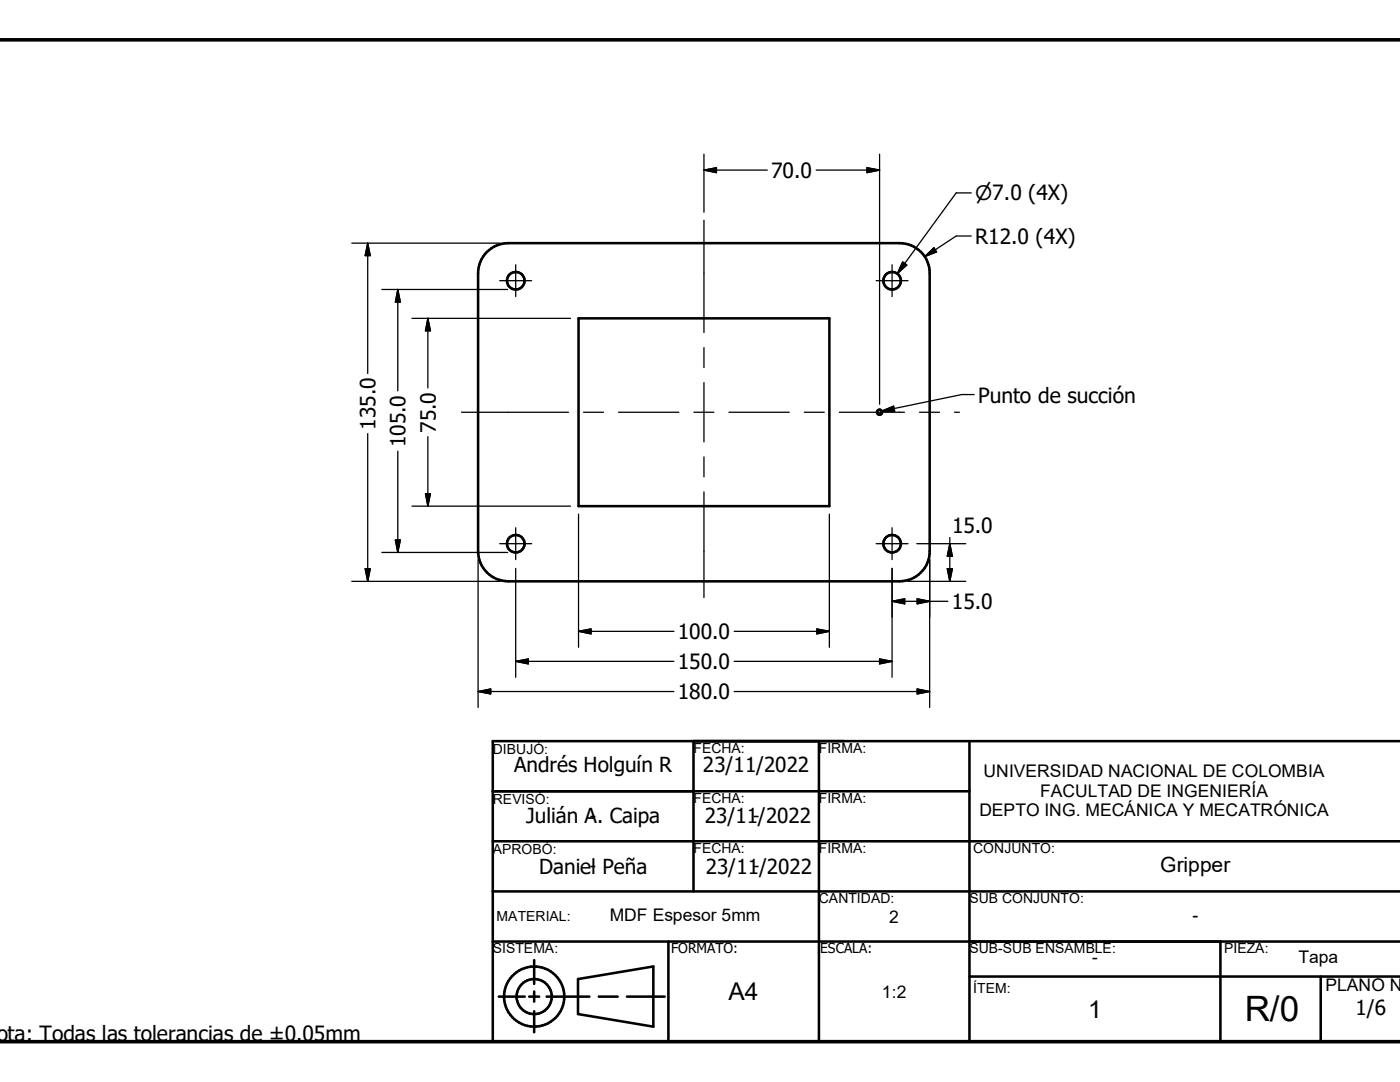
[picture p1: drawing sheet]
<svg xmlns="http://www.w3.org/2000/svg" width="279mm" height="216mm" viewBox="0 0 279 216" stroke-linecap="round" stroke-linejoin="round" font-family="sans-serif">
<g fill="none" stroke="#000" stroke-width=".51">
<path d="M97.2 50.3a6.1 6.1 0 0 1 4.2-1.8h78.1a6 6 0 0 1 6 6v55.5a6 6 0 0 1-6 6h-78.1a6 6 0 0 1-6-6v-55.5a6.1 6.1 0 0 1 1.8-4.2zM115.5 63.5h50v37.5h-50zM98.3 157.9h95.2M138.4 147.9v30M163.4 147.9v60M193.5 147.9v60M279.4 147.9h-181.1v60h181.1M98.3 177.9h181.1M98.3 167.9h181.1M98.3 187.9h181.1M99.5 198.9h5.2M105.6 198.9h2"/>
<path d="M106.6 191.6v4.7M106.6 197.9v2M109.1 198.9h8.5M115.4 195.4l15-2.6v12.1l-15-2.6zM119.5 198.9h3.8M125.1 198.9h7.6M133.4 187.9v20M193.5 194.9h85.9M243.6 187.9v20M263.6 194.9v13M106.6 201.8v4.2"/>
<circle cx="102.9" cy="56" r="1.76"/>
<circle cx="178" cy="56" r="1.75"/>
<circle cx="175.5" cy="82.2" r=".5"/>
<circle cx="102.9" cy="108.5" r="1.75"/>
<circle cx="178" cy="108.5" r="1.75"/>
<circle cx="106.6" cy="198.9" r="3.5"/>
<circle cx="106.6" cy="198.9" r="6"/>
</g>
<path d="M0 7.9h279.4M-.1 207.9h279.5" fill="none" stroke="#000" stroke-width=".71"/>
<path d="M110.1 198.9h1" fill="none" stroke="#000" stroke-width=".2"/>
<g fill="none" stroke="#000" stroke-width=".25">
<path d="M140.5 30.8v11.5M140.5 33.9h12.6M140.5 33.9l2.5-.4v1zM162.9 33.9h12.6M173 33.5l2.5 .4-2.5 .6zM175.5 30.8v25.1M193.8 38.5h-3l-11.7 16.1M70.2 48.5h29.6M73.4 48.5v26M73.4 48.5l.5 2.5h-1zM76.2 57.8h25.1M79.4 57.8v20.2"/>
<path d="M79.4 57.8l.5 2.5h-1zM99.7 56h6.4M102.9 52.8v6.4M140.5 43.9v22.5M174.9 56h6.3M175.5 56.1v24.6M178 52.8v6.4M180.1 52.3l.9 .6-1.9 1.7zM184.5 51.2l1.9-1.8 .5 .9zM193.8 47.1h-3l-6.3 4.1M82.2 63.5h31.7M85.4 63.5v13.9"/>
<path d="M85.4 63.5l.5 2.5h-1zM140.5 69.4v3.9M140.5 76.3v11.9M194.4 78.7h-2.5l-15.9 3.3M73.4 86.5v29.5M79.4 90v20.2M84.9 98.5h1l-.5 2.5zM85.4 87.1v13.9M92.1 82.3h21.3M116.5 82.3h3.9M123.4 82.3h12.1M138.5 82.3h4"/>
<path d="M140.5 91.2v4M140.5 98.1v21.1M145.5 82.3h12M160.5 82.3h4M167.5 82.3h13M176 82l2.3-1 .2 1zM183.5 82.3h4M190.5 82.3h1M70.2 116h29.6M72.9 113.5h1l-.5 2.5zM76.2 110.2h25.1M78.9 107.7h1l-.5 2.5z"/>
<path d="M82.2 101h31.7M95.4 111.6v29.6M99.7 108.5h6.4M102.9 105.3v6.4M102.9 113.4v21.7M115.5 102.6v26.5M165.5 102.6v26.5M174.9 108.5h6.3M178 105.3v6.4M178 113.4v21.7M178 120h11.2M178 120l2.6-.5v1z"/>
<path d="M181.1 116h11.6M183 108.5h9.7M183 119.5l2.5 .5-2.5 .5zM185.5 111.6v29.6M189 113.5h1.1l-.5 2.5zM189.6 107.3v8.7M189.6 108.5l.5 2.5h-1.1zM95.4 138h39.1M95.4 138l2.5-.5v1zM102.9 132h31.6M102.9 132l2.5-.5v1zM115.5 126h19"/>
<path d="M115.5 126l2.5-.5v1zM146.5 126h19M146.5 138h39M146.5 132h31.5M163 125.5l2.5 .5-2.5 .5zM175.5 131.5l2.5 .5-2.5 .5zM183 137.5l2.5 .5-2.5 .5z"/>
</g>
<g fill="#000" stroke="#000" stroke-width=".25">
<path d="M140.5 33.9l2.5-.4v1zM173 33.5l2.5 .4-2.5 .6zM73.4 48.5l.5 2.5h-1zM180.1 52.3l.9 .6-1.9 1.7zM184.5 51.2l1.9-1.8 .5 .9zM79.4 57.8l.5 2.5h-1zM85.4 63.5l.5 2.5h-1zM84.9 98.5h1l-.5 2.5zM176 82l2.3-1 .2 1zM72.9 113.5h1l-.5 2.5zM78.9 107.7h1l-.5 2.5zM178 120l2.6-.5v1z"/>
<path d="M189 113.5h1.1l-.5 2.5zM189.6 108.5l.5 2.5h-1.1zM95.4 138l2.5-.5v1zM102.9 132l2.5-.5v1zM115.5 126l2.5-.5v1zM163 125.5l2.5 .5-2.5 .5zM175.5 131.5l2.5 .5-2.5 .5zM183 137.5l2.5 .5-2.5 .5zM183 119.5l2.5 .5-2.5 .5z"/>
</g>
<text font-size="7" x="248.4" y="203.8">R/0</text>
<g font-size="4.9">
<text x="145.4" y="199.6">A4</text>
<text x="217.2" y="203.1">1</text>
</g>
<g font-size="4.2">
<text x="153.9" y="35.5">70.0</text>
<text x="194.6" y="48.7">R12.0 (4X)</text>
<text x="195.2" y="80.4">Punto de succión</text>
<text x="74.9" y="85.7" transform="rotate(-90 74.9 85.7)">135.0</text>
<text x="80.9" y="89.2" transform="rotate(-90 80.9 89.2)">105.0</text>
<text x="87" y="86.4" transform="rotate(-90 87 86.4)">75.0</text>
<text x="190" y="106.4">15.0</text>
<text x="189.9" y="121.5">15.0</text>
<text x="135.3" y="127.5">100.0</text>
<text x="135.3" y="133.5">150.0</text>
<text x="135.3" y="139.5">180.0</text>
<text x="231.5" y="173.9">Gripper</text>
<text x="-.8" y="207.8">ota: Todas las tolerancias de ±0.05mm</text>
</g>
<g font-size="4.1">
<text x="102.6" y="154.1">Andrés Holguín R</text>
<text x="140.3" y="154.1">23/11/2022</text>
<text x="105" y="164.1">Julián A. Caipa</text>
<text x="140.7" y="164.3">23/11/2022</text>
<text x="107.6" y="174.5">Daniel Peña</text>
<text x="140.9" y="174.3">23/11/2022</text>
<text x="270.5" y="202.6">1/6</text>
</g>
<text font-size="4" x="194.6" y="40">n7.0 (4X)</text>
<g font-size="3.5">
<text x="196.3" y="155.1">UNIVERSIDAD NACIONAL DE COLOMBIA</text>
<text x="207.6" y="159">FACULTAD DE INGENIERÍA</text>
<text x="117.7" y="164">-</text>
<text x="150.3" y="164">-</text>
<text x="195.5" y="162.9">DEPTO ING. MECÁNICA Y MECATRÓNICA</text>
<text x="117.7" y="173.9">-</text>
<text x="150.3" y="173.9">-</text>
<text x="121.7" y="183.8">MDF Espesor 5mm</text>
<text x="177.5" y="184.1">2</text>
<text x="238" y="183.8">-</text>
<text x="259.1" y="192.2">Tapa</text>
<text x="264.5" y="197.8">PLANO N</text>
<text x="176" y="199.1">1:2</text>
</g>
<text font-size="3.4" x="217.9" y="192.4">-</text>
<g font-size="2.8">
<text x="98.4" y="150.4">DIBUJÓ:</text>
<text x="138.4" y="150.2">FECHA:</text>
<text x="163.4" y="150.2">FIRMA:</text>
<text x="98.4" y="160.4">REVISÓ:</text>
<text x="138.4" y="160.2">FECHA:</text>
<text x="163.4" y="160.2">FIRMA:</text>
<text x="98.4" y="170.3">APROBÓ:</text>
<text x="138.4" y="170.2">FECHA:</text>
<text x="163.4" y="170.2">FIRMA:</text>
<text x="194.2" y="170.2">CONJUNTO:</text>
<text x="99.1" y="183.8">MATERIAL:</text>
<text x="163.4" y="180.2">CANTIDAD:</text>
<text x="193.5" y="180.2">SUB CONJUNTO:</text>
<text x="98.4" y="190.2">SISTEMA:</text>
<text x="193.5" y="190.2">SUB-SUB ENSAMBLE:</text>
<text x="244.3" y="190.2">PIEZA:</text>
<text x="194.2" y="198.2">ÍTEM:</text>
</g>
<g font-size="2.7">
<text x="133.9" y="190.2">FORMATO:</text>
<text x="163.7" y="190.1">ESCALA:</text>
</g>
</svg>
